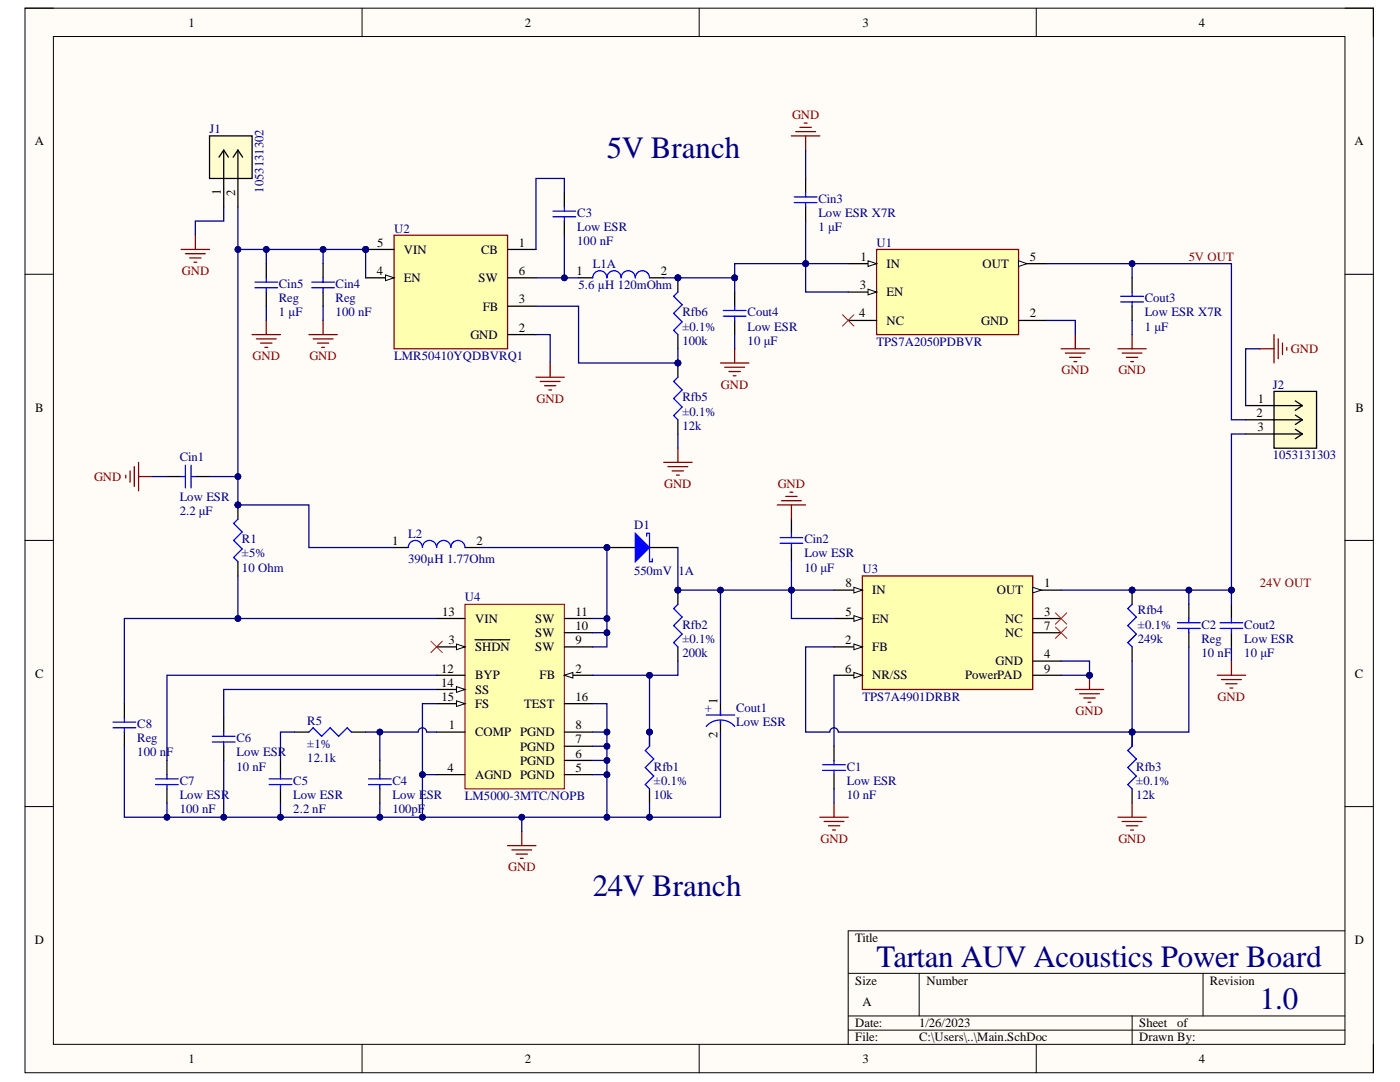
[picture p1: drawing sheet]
# Altium project TAUV-Acoustics Power Board.PrjPcb
1 sheet, 34 parts. Net scope: global (net labels, ports and power ports of the same name join across sheets).
Board file: TAUV-Acoustics Power Board.PcbDoc

## Sheet Main.SchDoc
size A; SheetNumber: 1; SheetTotal: 1; SPICEModelCacheQRDTZQRB: <root> / <DocumentId>QRDTZQRB</DocumentId> / <CacheFrame Number="0"> / <Model Name="d_d" Kind="CKT"> / <Text>*$ / .subckt d_d 1 2 / d1 1 2 dd / .model dd d / + is=1e-015 / + n=0.01 / + tt=1e-011 / .ends d_d</Text> / </Model> / <Model Name="tps7a4901_f1" Kind="CKT"> / <Text>*$ / .subckt TPS7A4901_F1 1 2 3 4 / F_F1         3 4 VF_F1 1 / VF_F1         1 2 0V / .ends TPS7A4901_F1</Text> / </Model> / <Model Name="tps7a4901_s2" Kind="CKT"> / <Text>*$ / .subckt TPS7A4901_S2 1 2 3 4 / S_S2         3 4 1 2 _S2 / RS_S2         1 2 1G / .MODEL         _S2 VSWITCH Roff=100 Ron=10 Voff=0.1V Von=0.9V / .ends TPS7A4901_S2</Text> / </Model> / <Model Name="comphys_basic_gen" Kind="CKT"> / <Text>*$ / .SUBCKT COMPHYS_BASIC_GEN INP INM HYS OUT PARAMS: VDD=1 VSS=0 VTHRESH=0.5 / EIN INP1 INM1 INP INM 1 / EHYS INP1 INP2 VALUE { IF( V(1) &gt; {VTHRESH},-V(HYS),0) } / EOUT OUT 0 VALUE { IF( V(INP2)&gt;V(INM1), {VDD} ,{VSS}) } / R1 OUT 1 1 / C1 1 0 5n / RINP1 INP1 0 1K / .ENDS COMPHYS_BASIC_GEN</Text> / </Model> / <Model Name="tps7a4901_trans" Kind="CKT"> / <Text>*$ / *TPS7A4901 / ***************************************************************************** / * (C) Copyright 2017, 2015 Texas Instruments Incorporated. All rights reserved. / ***************************************************************************** / ** This model is designed as an aid for customers of Texas Instruments. / ** TI and its licensors and suppliers make no warranties, either expressed / ** or implied, with respect to this model, including the warranties of / ** merchantability or fitness for a particular purpose. The model is / ** provided solely on an "as is" basis. The entire risk as to its quality / ** and performance is with the customer. / ***************************************************************************** / * / ** Released by: WEBENCH Design Center, Texas Instruments Inc. / * Part: TPS7A4901 / * Date: 28FEB2017 / * Model Type: Transient / * Simulator: PSPICE / * Simulator Version: 16.2.0.p001 / * EVM Order Number: TPS7A30-49EVM-567 / * EVM Users Guide:  SLVU405â€“August 2010 / * Datasheet: SBVS121E â€“AUGUST 2010â€“REVISED MAY 2015 / * / * Model Version: Final 1.2 / * / ***************************************************************************** / * / * Updates:1.2 / *&lt;Made this change to the model&gt; / *          1. Model has been updated to support for inverting configuration. / * / * / * Final 1.1 / * Released to Web / * Updates:1.1 / *&lt;Made this change to the model&gt; / *          1. The model has been updated using New template. / *          2. Dropout measurement done with respect to IOUT / * Final 1.00 / * Released to Web / * / ***************************************************************************** / .SUBCKT TPS7A4901_TRANS  PwPd EN FB IN NC NR DNC OUT GND / R_R13         0 PWPD  1e6 / E_ABM1         N799364 0 VALUE { {MIN(V(N798163), (V(Vzz_INT)+(ILIM*ROUT)))} / +  } / V_Vload         VZZ OUT 0Vdc / X_F1    N506750 VZZ N506376 VYY TPS7A4901_F1 / E_E11         V_FBK 0 VALUE { V(FB, GND) } / R_R1         VXX N506376  {RINP} / R_R11         DNC IN  1e6 / R_R2         N506318 VXX  {PSRR*RINP} / R_R12         GND DNC  1e6 / X_S2    N506546 0 IN N506376 TPS7A4901_S2 / C_C1         VXX N506376  {1/(6.28*RINP*POLE)} / R_U1_R9         U1_N7715581 NR  1m / X_U1_U2         IN_PRE U1_N627863 U1_N6278133 U1_UVLO_OK COMPHYS_BASIC_GEN / +  PARAMS: VDD=1 VSS=0 VTHRESH=0.5 / X_U1_U1         EN_INT U1_N628879 U1_N628829 U1_EN_OK COMPHYS_BASIC_GEN PARAMS: / +  VDD=1 VSS=0 VTHRESH=0.5 / C_U1_C4         0 VIN_EN_OK  1u IC=0 / R_U1_R4         U1_N629335 U1_N628541  10 TC=0,0 / R_U1_R8         U1_N769717 NR  280k TC=0,0 / X_U1_U4         U1_N672242 N506318 d_d PARAMS: / E_U1_E5         U1_N769717 GND VALUE { V(U1_N15847249, 0) } / V_U1_V3         U1_N6278133 0 {UHYS} / X_U1_U3         VIN_EN_OK U1_N630277 d_d PARAMS: / V_U1_V1         U1_N628829 0 {EHYS} / C_U1_C2         0 U1_N628541  1n / C_U1_C3         GND N506318  1n IC=0 / V_U1_V4         U1_N627863 0 {UVLO} / V_U1_V5         GND U1_N672242 -5.5m / V_U1_V2         U1_N628879 0 {VENB} / E_U1_E8         U1_DROP 0 TABLE { V(LOAD, 0) } / + ( (0,0) (0.1m,50m) (5m,80m) (10m,100m) (15m,120m) (150m,330m) ) / C_U1_C5         GND U1_N7715581  1n IC=0 TC=0,0 / E_U1_ABM6         U1_N629219 0 VALUE { IF(V(VIN_EN_OK)&gt;0.5, V(U1_NR_INT), 0) / +  } / R_U1_R2         GND U1_N628541  1G / E_U1_ABM5         U1_N629917 0 VALUE { MIN(V(U1_N628541), / + MAX(V(IN_PRE)-V(U1_DROP), 0))   } / E_U1_E6         U1_NR_INT 0 VALUE { V(NR, GND) } / E_U1_ABM9         U1_N630277 0 VALUE { if( V(U1_UVLO_OK) &gt; 0.5 &amp; V(U1_EN_OK) &gt; / +  0.5,1,0)    } / E_U1_ABM4         U1_N629335 0 VALUE { V(U1_N628493) / + * (ABS(V(OUT_INT)) + 1e-6) / + / (ABS(V(V_FBK)) + 1e-6)  } / R_U1_R3         U1_N629219 U1_N628493  {3.333e5*SQRT(TTRN)} TC=0,0 / R_U1_R1         GND U1_N628493  1G / E_U1_E4         U1_N6294851 GND VALUE { V(U1_N629917, 0) } / E_U1_ABM10         U1_N15847249 0 VALUE { IF(V(VIN_EN_OK)&gt;0.5,{VREF},0)    } / R_U1_R6         U1_N630277 VIN_EN_OK  {80/0.693} TC=0,0 / C_U1_C1         0 U1_N628493  {1e-6*SQRT(TTRN)} IC=0 / R_U1_R5         U1_N6294851 N506318  10 TC=0,0 / R_R14         0 PWPD  1e6 / C_C2         VXX N506318  {1/(6.28*PSRR*RINP*ZERO)} / R_R9         NC IN  1e6 / R_R6         N506754 VYY  10 TC=0,0 / E_E6         IN_PRE 0 VALUE { V(IN, GND) } / E_ABM2         LOAD 0 VALUE { I(V_Vload)    } / E_E15         OUT_INT 0 VALUE { V(OUT, GND) } / X_U4         GND OUT d_d PARAMS: / C_C5         N506376 GND  0.5n IC=0 / R_R5         N506750 VYY  {ROUT} / C_C3         GND VYY  1n / R_R8         VIN_EN_OK N506546  10 TC=0,0 / R_R10         GND NC  1e6 / E_E12         N798163 0 VALUE { V(VXX, GND) } / E_E14         VZZ_INT 0 VALUE { V(VZZ, GND) } / E_E5         EN_INT 0 VALUE { V(EN, GND) } / C_C4         0 N506546  1u / E_E13         N506754 GND VALUE { V(N799364, 0) } / .PARAM  psrr=224u uvlo=2.95 venb=2.1 ilim=390m pole=500 zero=100k rinp=1e7 / +  ttrn=1u rout=1m vref=1.192 ehys=1.7 uhys=0.05 / .ENDS TPS7A4901_TRANS</Text> / <Dependency>0\d_d</Dependency> / <Dependency>0\tps7a4901_f1</Dependency> / <Dependency>0\tps7a4901_s2</Dependency> / <Dependency>0\comphys_basic_gen</Dependency> / </Model> / <Model Name="skydiode" Kind="MDL"> / <Text>*Default Schottky Diode / *Schottky Diode Pinout: A,K / .MODEL SKYDIODE D(EG=0.69 XTI=2)</Text> / </Model> / </CacheFrame> / </root>

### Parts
C1  Low ESR  value 10 nF  [C0805]
C2  Reg  value 10 nF  [C0805]
C3  Low ESR  value 100 nF  [C0805]
C4  Low ESR  value 100pF  [C0805]
C5  Low ESR  value 2.2 nF  [C0805]
C6  Low ESR  value 10 nF  [C0805]
C7  Low ESR  value 100 nF  [C0805]
C8  Reg  value 100 nF  [C0805]
Cin1  Low ESR  value 2.2 μF  [C0805]
Cin2  Low ESR  value 10 μF  [C1210]
Cin3  Low ESR X7R  value 1 μF  [C0805]
Cin4  Reg  value 100 nF  [C0805]
Cin5  Reg  value 1 μF  [C0805]
Cout1  Low ESR  [FP-EEH-D8-MFG]
Cout2  Low ESR  value 10 μF  [C1210]
Cout3  Low ESR X7R  value 1 μF  [C0805]
Cout4  Low ESR  value 10 μF  [C1210]
D1  550mV  1A  [SMB]
J1  1053131302  [CON_1053131302]
J2  1053131303  [CON_1053131303]
L1  5.6 µH 120mOhm  [WE-TPC-8012]  (part A of 2)
L2  390µH 1.77Ohm  [WE-PD2-L]
R1  ±5%  value 10 Ohm  [J1-0603]
R5  ±1%  value 12.1k  [J1-0603]
Rfb1  ±0.1%  value 10k  [J1-0603]
Rfb2  ±0.1%  value 200k  [J1-0603]
Rfb3  ±0.1%  value 12k  [J1-0603]
Rfb4  ±0.1%  value 249k  [J1-0603]
Rfb5  ±0.1%  value 12k  [J1-0603]
Rfb6  ±0.1%  value 100k  [J1-0603]
U1  TPS7A2050PDBVR  [FP-DBV0005A-IPC_B]
U2  LMR50410YQDBVRQ1  [FP-DBV0006A-MFG]
U3  TPS7A4901DRBR  [FP-DRB0008A-MFG]
U4  LM5000-3MTC/NOPB  [PW0016A_L]

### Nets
GND: C1.1 C4.1 C5.1 C6.1 C7.1 C8.1 Cin1.1 Cin2.2 Cin3.2 Cin4.1 Cin5.1 Cout1.2(A) Cout2.1 Cout3.1 Cout4.1 J1.1 J2.1 Rfb1.1 Rfb3.1 Rfb5.1 U1.2(GND) U2.2(GND) U3.4(GND) U3.9(PowerPAD) U4.4(AGND) U4.5(PGND) U4.6(PGND) U4.7(PGND) U4.8(PGND) U4.15(FS) U4.16(TEST)
NetC1_2: C1.2 U3.6(NR/SS)
NetC2_1: C2.1 Rfb3.2 Rfb4.1 U3.2(FB)
NetC2_2: C2.2 Cout2.2 J2.3 Rfb4.2 U3.1(OUT)
NetC3_1: C3.1 L1.1 U2.6(SW)
NetC3_2: C3.2 U2.1(CB)
NetC4_2: C4.2 R5.2 U4.1(COMP)
NetC5_2: C5.2 R5.1
NetC6_2: C6.2 U4.14(SS)
NetC7_2: C7.2 U4.12(BYP)
NetC8_2: C8.2 R1.1 U4.13(VIN)
NetCin1_2: Cin1.2 Cin4.2 Cin5.2 J1.2 L2.1 R1.2 U2.4(EN) U2.5(VIN)
NetCin2_1: Cin2.1 Cout1.1(C) D1.2(K) Rfb2.2 U3.5(EN) U3.8(IN)
NetCin3_1: Cin3.1 Cout4.2 L1.2 Rfb6.2 U1.1(IN) U1.3(EN)
NetCout3_2: Cout3.2 J2.2 U1.5(OUT)
NetD1_1: D1.1(A) L2.2 U4.9(SW) U4.10(SW) U4.11(SW)
NetRfb1_2: Rfb1.2 Rfb2.1 U4.2(FB)
NetRfb5_2: Rfb5.2 Rfb6.1 U2.3(FB)

Not connected (* = marked no-connect by the designer): U1 4(NC)*; U3 3(NC)* 7(NC)*; U4 3(~{SHDN})*

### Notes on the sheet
- 5V Branch
- 5V OUT
- (near Cout2) 24V OUT
- 24V Branch
- Tartan AUV Acoustics Power Board
- 1.0
